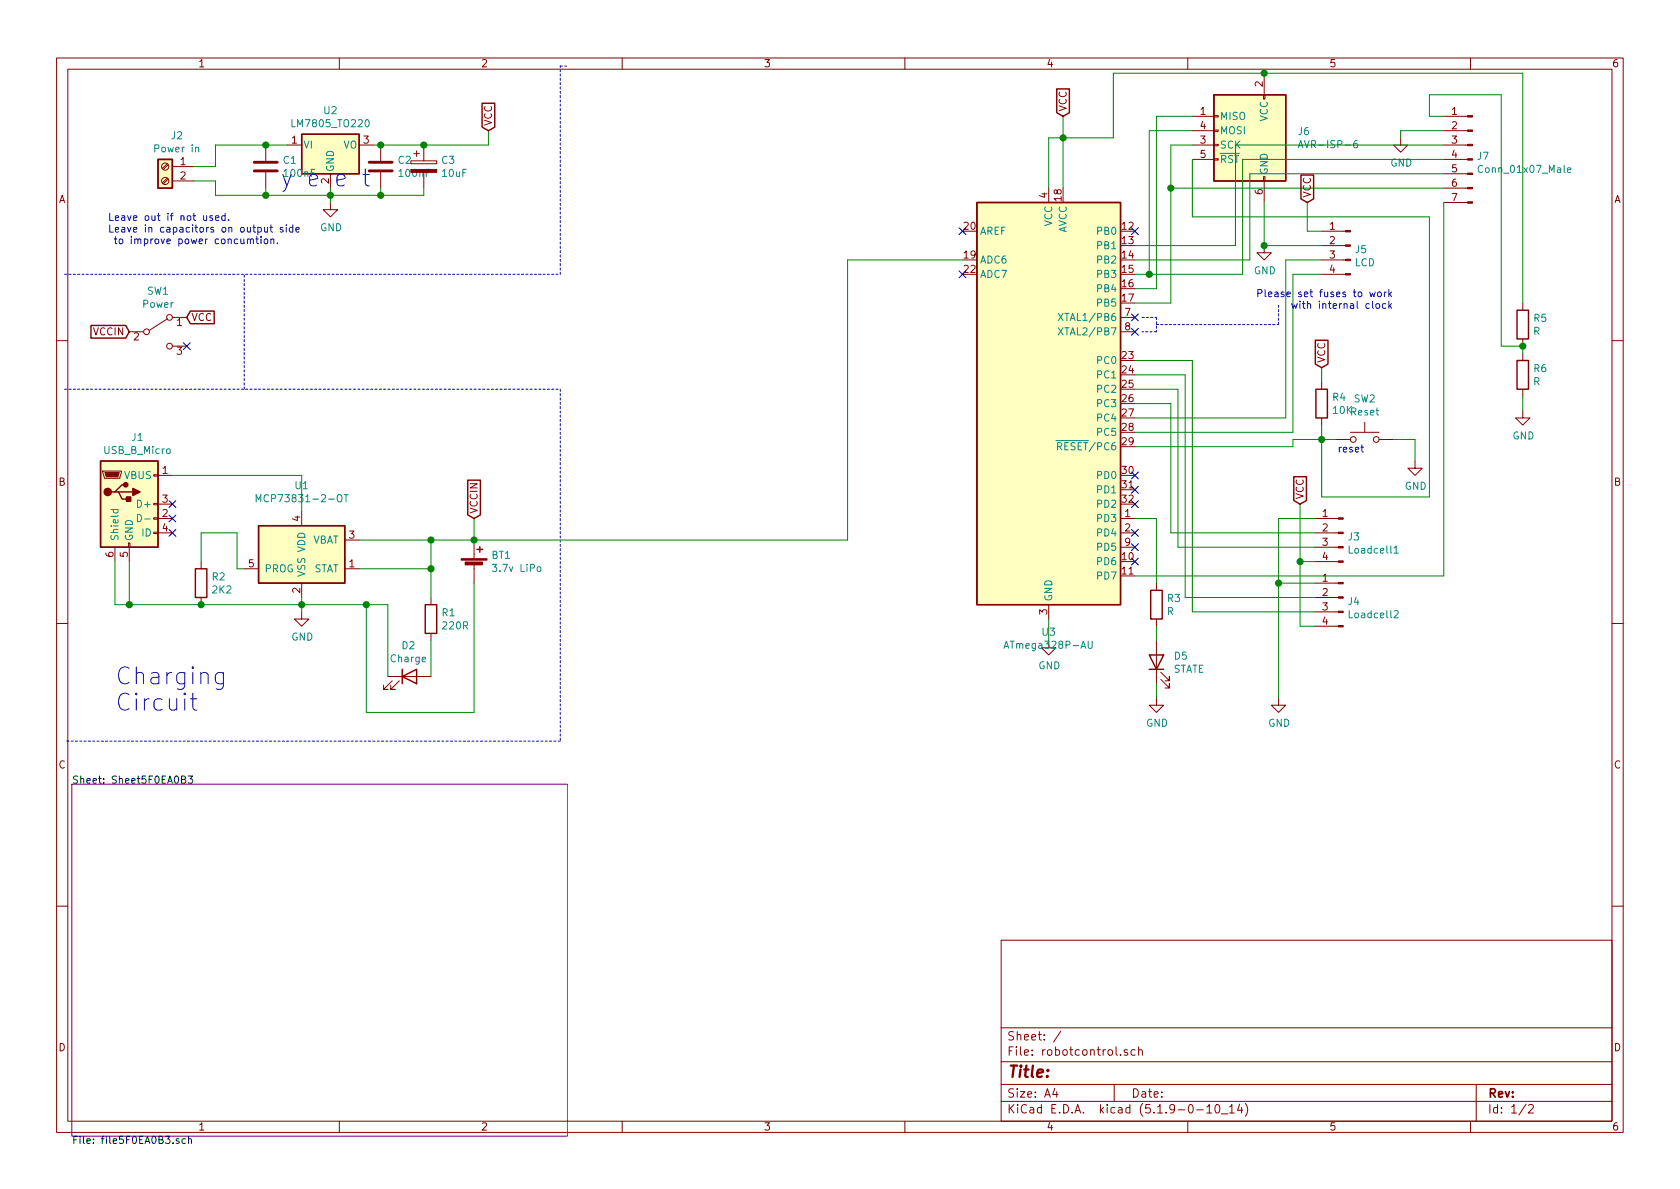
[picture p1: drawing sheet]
EESchema Schematic File Version 4
EELAYER 30 0
EELAYER END
$Descr A4 11693 8268
encoding utf-8
Sheet 1 2
Title ""
Date ""
Rev ""
Comp ""
Comment1 ""
Comment2 ""
Comment3 ""
Comment4 ""
$EndDescr
Wire Wire Line
	7300 1300 7300 950 
Wire Wire Line
	7300 950  7400 950 
Wire Wire Line
	7400 950  7400 1300
Wire Wire Line
	7400 950  7400 800 
Connection ~ 7400 950 
$Comp
L power:GND #PWR0101
U 1 1
P 7300 4450
F 0 "#PWR0101" H 7300 4200 50  0001 C CNN
F 1 "GND" H 7305 4277 50  0000 C CNN
F 2 "" H 7300 4450 50  0001 C CNN
F 3 "" H 7300 4450 50  0001 C CNN
	1    7300 4450
	1    0    0    -1  
$EndComp
Wire Wire Line
	7300 4450 7300 4300
$Comp
L Regulator_Linear:LM7805_TO220 U2
U 1 1
P 2300 1000
F 0 "U2" H 2300 1242 50  0000 C CNN
F 1 "LM7805_TO220" H 2300 1151 50  0000 C CNN
F 2 "Package_TO_SOT_THT:TO-220-3_Vertical" H 2300 1225 50  0001 C CIN
F 3 "http://www.fairchildsemi.com/ds/LM/LM7805.pdf" H 2300 950 50  0001 C CNN
	1    2300 1000
	1    0    0    -1  
$EndComp
Wire Wire Line
	2300 1300 2300 1350
$Comp
L power:GND #PWR0102
U 1 1
P 2300 1400
F 0 "#PWR0102" H 2300 1150 50  0001 C CNN
F 1 "GND" H 2305 1227 50  0000 C CNN
F 2 "" H 2300 1400 50  0001 C CNN
F 3 "" H 2300 1400 50  0001 C CNN
	1    2300 1400
	1    0    0    -1  
$EndComp
Wire Wire Line
	2300 1350 1850 1350
Connection ~ 2300 1350
Wire Wire Line
	2300 1350 2300 1400
Wire Wire Line
	2000 1000 1850 1000
Wire Wire Line
	2300 1350 2650 1350
Wire Wire Line
	2600 1000 2650 1000
$Comp
L Device:C C2
U 1 1
P 2650 1150
F 0 "C2" H 2765 1196 50  0000 L CNN
F 1 "100nF" H 2765 1105 50  0000 L CNN
F 2 "Capacitor_THT:C_Disc_D4.7mm_W2.5mm_P5.00mm" H 2688 1000 50  0001 C CNN
F 3 "~" H 2650 1150 50  0001 C CNN
	1    2650 1150
	1    0    0    -1  
$EndComp
Connection ~ 2650 1000
Wire Wire Line
	2650 1000 2950 1000
Wire Wire Line
	2650 1350 2650 1300
Connection ~ 2650 1350
Wire Wire Line
	2650 1350 2950 1350
$Comp
L Device:CP C3
U 1 1
P 2950 1150
F 0 "C3" H 3068 1196 50  0000 L CNN
F 1 "10uF" H 3068 1105 50  0000 L CNN
F 2 "Capacitor_THT:CP_Radial_D5.0mm_P2.50mm" H 2988 1000 50  0001 C CNN
F 3 "~" H 2950 1150 50  0001 C CNN
	1    2950 1150
	1    0    0    -1  
$EndComp
Wire Wire Line
	2950 1350 2950 1300
$Comp
L Device:C C1
U 1 1
P 1850 1150
F 0 "C1" H 1965 1196 50  0000 L CNN
F 1 "100nF" H 1965 1105 50  0000 L CNN
F 2 "Capacitor_THT:C_Disc_D4.7mm_W2.5mm_P5.00mm" H 1888 1000 50  0001 C CNN
F 3 "~" H 1850 1150 50  0001 C CNN
	1    1850 1150
	1    0    0    -1  
$EndComp
Connection ~ 1850 1000
Wire Wire Line
	1850 1350 1850 1300
Connection ~ 1850 1350
Connection ~ 2950 1000
$Comp
L Connector:Screw_Terminal_01x02 J2
U 1 1
P 1150 1150
F 0 "J2" H 1068 1367 50  0000 C CNN
F 1 "Power in" H 1068 1276 50  0000 C CNN
F 2 "Connector_PinHeader_2.54mm:PinHeader_1x07_P2.54mm_Vertical" H 1150 1150 50  0001 C CNN
F 3 "~" H 1150 1150 50  0001 C CNN
	1    1150 1150
	-1   0    0    -1  
$EndComp
Wire Wire Line
	1350 1150 1500 1150
Wire Wire Line
	1500 1150 1500 1000
Wire Wire Line
	1500 1000 1850 1000
Wire Wire Line
	1350 1250 1500 1250
Wire Wire Line
	1500 1250 1500 1350
Wire Wire Line
	1500 1350 1850 1350
Wire Wire Line
	3400 1000 3400 900 
Wire Wire Line
	2950 1000 3400 1000
Text Notes 750  1700 0    50   ~ 0
Leave out if not used.\nLeave in capacitors on output side\n to improve power concumtion.
Wire Wire Line
	3000 3950 3000 4150
$Comp
L Device:R R1
U 1 1
P 3000 4300
F 0 "R1" H 3070 4346 50  0000 L CNN
F 1 "220R" H 3070 4255 50  0000 L CNN
F 2 "Resistor_THT:R_Axial_DIN0207_L6.3mm_D2.5mm_P10.16mm_Horizontal" V 2930 4300 50  0001 C CNN
F 3 "~" H 3000 4300 50  0001 C CNN
	1    3000 4300
	1    0    0    -1  
$EndComp
$Comp
L Device:LED D2
U 1 1
P 2850 4700
F 0 "D2" H 2843 4917 50  0000 C CNN
F 1 "Charge" H 2843 4826 50  0000 C CNN
F 2 "LED_THT:LED_D3.0mm" H 2850 4700 50  0001 C CNN
F 3 "~" H 2850 4700 50  0001 C CNN
	1    2850 4700
	1    0    0    -1  
$EndComp
Wire Wire Line
	3000 4450 3000 4700
Wire Wire Line
	2700 4700 2700 4200
Wire Wire Line
	2700 4200 2550 4200
Wire Wire Line
	2100 3550 2100 3300
$Comp
L robotcontrol-rescue:USB_B_Micro-Connector J1
U 1 1
P 900 3500
F 0 "J1" H 957 3967 50  0000 C CNN
F 1 "USB_B_Micro" H 957 3876 50  0000 C CNN
F 2 "Connector_USB:USB_Micro-B_Wuerth_629105150521_CircularHoles" H 1050 3450 50  0001 C CNN
F 3 "~" H 1050 3450 50  0001 C CNN
	1    900  3500
	1    0    0    -1  
$EndComp
Wire Wire Line
	1200 3300 2100 3300
Wire Wire Line
	800  3900 800  4200
Wire Wire Line
	800  4200 900  4200
Wire Wire Line
	900  3900 900  4200
Text GLabel 3300 3600 1    50   Input ~ 0
VCCIN
Text GLabel 7400 800  1    50   Input ~ 0
VCC
Text Notes 1950 1300 0    118  ~ 0
y e e t
Wire Wire Line
	1400 3700 1650 3700
$Comp
L Device:Battery_Cell BT1
U 1 1
P 3300 3950
F 0 "BT1" H 3418 4046 50  0000 L CNN
F 1 "3.7v LiPo" H 3418 3955 50  0000 L CNN
F 2 "TerminalBlock:TerminalBlock_bornier-2_P5.08mm" V 3300 4010 50  0001 C CNN
F 3 "~" V 3300 4010 50  0001 C CNN
	1    3300 3950
	1    0    0    -1  
$EndComp
Wire Wire Line
	2550 4200 2550 4950
Wire Wire Line
	2550 4950 3300 4950
Wire Wire Line
	3300 4950 3300 4050
$Comp
L Switch:SW_SPDT SW1
U 1 1
P 1100 2300
F 0 "SW1" H 1100 2585 50  0000 C CNN
F 1 "Power" H 1100 2494 50  0000 C CNN
F 2 "Connector_PinHeader_2.54mm:PinHeader_1x03_P2.54mm_Vertical" H 1100 2300 50  0001 C CNN
F 3 "~" H 1100 2300 50  0001 C CNN
	1    1100 2300
	1    0    0    -1  
$EndComp
Text GLabel 900  2300 0    50   Input ~ 0
VCCIN
Text GLabel 1300 2200 2    50   Input ~ 0
VCC
Wire Wire Line
	2500 3950 3000 3950
Wire Wire Line
	3000 3750 3300 3750
Connection ~ 3300 3750
Wire Wire Line
	3000 3950 3000 3750
Connection ~ 3000 3950
Wire Notes Line
	450  1900 3900 1900
Wire Notes Line
	3900 1900 3900 450 
Wire Notes Line
	3900 450  3950 450 
Wire Notes Line
	1700 2700 1700 1900
Wire Notes Line
	3900 2700 3900 5150
Wire Notes Line
	3900 5150 450  5150
Wire Notes Line
	450  2700 3900 2700
Text Notes 800  4950 0    118  ~ 0
Charging\nCircuit
Text GLabel 3400 900  1    50   Input ~ 0
VCC
$Comp
L Switch:SW_Push SW2
U 1 1
P 9500 3050
F 0 "SW2" H 9500 3335 50  0000 C CNN
F 1 "Reset" H 9500 3244 50  0000 C CNN
F 2 "Button_Switch_THT:SW_PUSH_6mm" H 9500 3250 50  0001 C CNN
F 3 "~" H 9500 3250 50  0001 C CNN
	1    9500 3050
	1    0    0    -1  
$EndComp
Wire Wire Line
	9000 3050 9200 3050
$Comp
L Device:R R4
U 1 1
P 9200 2800
F 0 "R4" H 9270 2846 50  0000 L CNN
F 1 "10K" H 9270 2755 50  0000 L CNN
F 2 "Resistor_THT:R_Axial_DIN0207_L6.3mm_D2.5mm_P10.16mm_Horizontal" V 9130 2800 50  0001 C CNN
F 3 "~" H 9200 2800 50  0001 C CNN
	1    9200 2800
	1    0    0    -1  
$EndComp
Wire Wire Line
	9200 3050 9200 2950
Connection ~ 9200 3050
Wire Wire Line
	9200 3050 9300 3050
Wire Wire Line
	9200 2650 9200 2550
Text GLabel 9200 2550 1    50   Input ~ 0
VCC
$Comp
L power:GND #PWR04
U 1 1
P 9850 3200
F 0 "#PWR04" H 9850 2950 50  0001 C CNN
F 1 "GND" H 9855 3027 50  0000 C CNN
F 2 "" H 9850 3200 50  0001 C CNN
F 3 "" H 9850 3200 50  0001 C CNN
	1    9850 3200
	1    0    0    -1  
$EndComp
Wire Wire Line
	9700 3050 9850 3050
Wire Wire Line
	9850 3050 9850 3200
Text Notes 9500 3150 2    50   ~ 0
reset
Wire Wire Line
	7900 3100 9000 3100
Wire Wire Line
	9000 3100 9000 3050
Text Notes 9700 2150 2    50   ~ 0
Please set fuses to work\nwith internal clock
Wire Notes Line
	7950 2200 8050 2200
Wire Notes Line
	8050 2200 8050 2300
Wire Notes Line
	8050 2300 7950 2300
Wire Notes Line
	8050 2250 8900 2250
Wire Notes Line
	8900 2250 8900 2100
$Comp
L Connector:Conn_01x04_Male J5
U 1 1
P 9400 1700
F 0 "J5" H 9372 1674 50  0000 R CNN
F 1 "LCD" H 9372 1583 50  0000 R CNN
F 2 "Connector_PinHeader_2.54mm:PinHeader_1x04_P2.54mm_Vertical" H 9400 1700 50  0001 C CNN
F 3 "~" H 9400 1700 50  0001 C CNN
	1    9400 1700
	-1   0    0    -1  
$EndComp
$Comp
L power:GND #PWR02
U 1 1
P 8800 1700
F 0 "#PWR02" H 8800 1450 50  0001 C CNN
F 1 "GND" H 8805 1527 50  0000 C CNN
F 2 "" H 8800 1700 50  0001 C CNN
F 3 "" H 8800 1700 50  0001 C CNN
	1    8800 1700
	1    0    0    -1  
$EndComp
Wire Wire Line
	8800 1700 9200 1700
Wire Wire Line
	9200 1600 9100 1600
Wire Wire Line
	9100 1600 9100 1400
Text GLabel 9100 1400 1    50   Input ~ 0
VCC
Wire Wire Line
	7900 2900 8950 2900
Wire Wire Line
	8950 2900 8950 1800
Wire Wire Line
	8950 1800 9200 1800
Wire Wire Line
	7900 3000 9000 3000
Wire Wire Line
	9000 3000 9000 1900
Wire Wire Line
	9000 1900 9200 1900
$Comp
L robotcontrol-rescue:ATmega328P-AU-MCU_Microchip_ATmega U3
U 1 1
P 7300 2800
F 0 "U3" H 7300 1211 50  0000 C CNN
F 1 "ATmega328P-AU" H 7300 1120 50  0000 C CNN
F 2 "Package_QFP:TQFP-32_7x7mm_P0.8mm" H 7300 2800 50  0001 C CIN
F 3 "http://ww1.microchip.com/downloads/en/DeviceDoc/ATmega328_P%20AVR%20MCU%20with%20picoPower%20Technology%20Data%20Sheet%2040001984A.pdf" H 7300 2800 50  0001 C CNN
	1    7300 2800
	1    0    0    -1  
$EndComp
Wire Wire Line
	3300 3750 5900 3750
Wire Wire Line
	6700 1800 5900 1800
Wire Wire Line
	5900 1800 5900 3750
$Comp
L Connector:Conn_01x04_Male J3
U 1 1
P 9350 3700
F 0 "J3" H 9322 3674 50  0000 R CNN
F 1 "Loadcell1" H 9322 3583 50  0000 R CNN
F 2 "Connector_PinHeader_2.54mm:PinHeader_1x04_P2.54mm_Vertical" H 9350 3700 50  0001 C CNN
F 3 "~" H 9350 3700 50  0001 C CNN
	1    9350 3700
	-1   0    0    -1  
$EndComp
$Comp
L Connector:Conn_01x04_Male J4
U 1 1
P 9350 4150
F 0 "J4" H 9322 4124 50  0000 R CNN
F 1 "Loadcell2" H 9322 4033 50  0000 R CNN
F 2 "Connector_PinHeader_2.54mm:PinHeader_1x04_P2.54mm_Vertical" H 9350 4150 50  0001 C CNN
F 3 "~" H 9350 4150 50  0001 C CNN
	1    9350 4150
	-1   0    0    -1  
$EndComp
Wire Wire Line
	9150 4050 8900 4050
Wire Wire Line
	8900 4050 8900 3600
Wire Wire Line
	8900 3600 9150 3600
Wire Wire Line
	8900 4050 8900 4850
Connection ~ 8900 4050
$Comp
L power:GND #PWR03
U 1 1
P 8900 4850
F 0 "#PWR03" H 8900 4600 50  0001 C CNN
F 1 "GND" H 8905 4677 50  0000 C CNN
F 2 "" H 8900 4850 50  0001 C CNN
F 3 "" H 8900 4850 50  0001 C CNN
	1    8900 4850
	1    0    0    -1  
$EndComp
Wire Wire Line
	9150 4350 9050 4350
Wire Wire Line
	9050 4350 9050 3900
Wire Wire Line
	9050 3900 9150 3900
Wire Wire Line
	9050 3900 9050 3500
Connection ~ 9050 3900
Text GLabel 9050 3500 1    50   Input ~ 0
VCC
Wire Wire Line
	9150 3700 8150 3700
Wire Wire Line
	8150 3700 8150 2800
Wire Wire Line
	8150 2800 7900 2800
Wire Wire Line
	9150 3800 8200 3800
Wire Wire Line
	8200 3800 8200 2700
Wire Wire Line
	8200 2700 7900 2700
Wire Wire Line
	9150 4150 8250 4150
Wire Wire Line
	8250 4150 8250 2600
Wire Wire Line
	8250 2600 7900 2600
Wire Wire Line
	9150 4250 8300 4250
Wire Wire Line
	8300 4250 8300 2500
Wire Wire Line
	8300 2500 7900 2500
$Comp
L Device:LED D5
U 1 1
P 8050 4600
F 0 "D5" V 8089 4482 50  0000 R CNN
F 1 "STATE" V 7998 4482 50  0000 R CNN
F 2 "LED_THT:LED_D3.0mm" H 8050 4600 50  0001 C CNN
F 3 "~" H 8050 4600 50  0001 C CNN
	1    8050 4600
	0    -1   -1   0   
$EndComp
$Comp
L Device:R R3
U 1 1
P 8050 4200
F 0 "R3" H 8120 4246 50  0000 L CNN
F 1 "R" H 8120 4155 50  0000 L CNN
F 2 "Resistor_THT:R_Axial_DIN0207_L6.3mm_D2.5mm_P10.16mm_Horizontal" V 7980 4200 50  0001 C CNN
F 3 "~" H 8050 4200 50  0001 C CNN
	1    8050 4200
	1    0    0    -1  
$EndComp
Wire Wire Line
	7900 3600 8050 3600
Wire Wire Line
	8050 3600 8050 4050
Wire Wire Line
	8050 4350 8050 4450
Wire Wire Line
	8050 4750 8050 4850
$Comp
L power:GND #PWR01
U 1 1
P 8050 4850
F 0 "#PWR01" H 8050 4600 50  0001 C CNN
F 1 "GND" H 8055 4677 50  0000 C CNN
F 2 "" H 8050 4850 50  0001 C CNN
F 3 "" H 8050 4850 50  0001 C CNN
	1    8050 4850
	1    0    0    -1  
$EndComp
NoConn ~ 1300 2400
NoConn ~ 1200 3500
NoConn ~ 1200 3600
NoConn ~ 1200 3700
NoConn ~ 7900 1600
NoConn ~ 7900 2300
NoConn ~ 7900 3300
NoConn ~ 7900 3400
NoConn ~ 7900 3500
NoConn ~ 7900 3700
NoConn ~ 7900 3800
NoConn ~ 7900 3900
NoConn ~ 6700 1600
$Comp
L robotcontrol-rescue:AVR-ISP-6-Connector J6
U 1 1
P 8700 1000
F 0 "J6" H 8370 1096 50  0000 R CNN
F 1 "AVR-ISP-6" H 8370 1005 50  0000 R CNN
F 2 "Connector_PinHeader_2.54mm:PinHeader_2x03_P2.54mm_Vertical" V 8450 1050 50  0001 C CNN
F 3 " ~" H 7425 450 50  0001 C CNN
	1    8700 1000
	-1   0    0    -1  
$EndComp
Wire Wire Line
	8150 2100 8150 1300
Wire Wire Line
	8150 1000 8300 1000
NoConn ~ 7900 2200
Wire Wire Line
	7900 2100 8150 2100
Wire Wire Line
	7900 1900 8000 1900
Wire Wire Line
	8000 1900 8000 900 
Wire Wire Line
	8000 900  8300 900 
Wire Wire Line
	8300 800  8050 800 
Wire Wire Line
	8050 800  8050 2000
Wire Wire Line
	8050 2000 7900 2000
Wire Wire Line
	8800 1400 8800 1700
Connection ~ 8800 1700
Wire Wire Line
	8800 500  7750 500 
Wire Wire Line
	7750 500  7750 950 
Wire Wire Line
	7750 950  7400 950 
Wire Wire Line
	8300 1100 8300 1500
Wire Wire Line
	8300 1500 9950 1500
Wire Wire Line
	9950 1500 9950 3450
Wire Wire Line
	9950 3450 9200 3450
Wire Wire Line
	9200 3450 9200 3050
NoConn ~ 6700 1900
$Sheet
S 500  5450 3450 2450
U 5F0EA0B4
F0 "Sheet5F0EA0B3" 50
F1 "file5F0EA0B3.sch" 50
$EndSheet
Wire Wire Line
	3300 3600 3300 3750
Wire Wire Line
	2500 3750 3000 3750
Connection ~ 3000 3750
$Comp
L Connector:Conn_01x07_Male J7
U 1 1
P 10250 1100
F 0 "J7" H 10222 1124 50  0000 R CNN
F 1 "Conn_01x07_Male" H 10222 1033 50  0000 R CNN
F 2 "Connector_PinHeader_2.54mm:PinHeader_1x07_P2.54mm_Vertical" H 10250 1100 50  0001 C CNN
F 3 "~" H 10250 1100 50  0001 C CNN
	1    10250 1100
	-1   0    0    -1  
$EndComp
Wire Wire Line
	10050 900  9750 900 
Wire Wire Line
	9750 900  9750 950 
$Comp
L power:GND #PWR0103
U 1 1
P 9750 950
F 0 "#PWR0103" H 9750 700 50  0001 C CNN
F 1 "GND" H 9755 777 50  0000 C CNN
F 2 "" H 9750 950 50  0001 C CNN
F 3 "" H 9750 950 50  0001 C CNN
	1    9750 950 
	1    0    0    -1  
$EndComp
$Comp
L Device:R R5
U 1 1
P 10600 2250
F 0 "R5" H 10670 2296 50  0000 L CNN
F 1 "R" H 10670 2205 50  0000 L CNN
F 2 "Resistor_THT:R_Axial_DIN0207_L6.3mm_D2.5mm_P10.16mm_Horizontal" V 10530 2250 50  0001 C CNN
F 3 "~" H 10600 2250 50  0001 C CNN
	1    10600 2250
	1    0    0    -1  
$EndComp
$Comp
L Device:R R6
U 1 1
P 10600 2600
F 0 "R6" H 10670 2646 50  0000 L CNN
F 1 "R" H 10670 2555 50  0000 L CNN
F 2 "Resistor_THT:R_Axial_DIN0207_L6.3mm_D2.5mm_P10.16mm_Horizontal" V 10530 2600 50  0001 C CNN
F 3 "~" H 10600 2600 50  0001 C CNN
	1    10600 2600
	1    0    0    -1  
$EndComp
Wire Wire Line
	10600 2450 10600 2400
Wire Wire Line
	10600 2750 10600 2850
Wire Wire Line
	10600 500  8800 500 
Wire Wire Line
	10600 500  10600 2100
Connection ~ 8800 500 
$Comp
L power:GND #PWR0105
U 1 1
P 10600 2850
F 0 "#PWR0105" H 10600 2600 50  0001 C CNN
F 1 "GND" H 10605 2677 50  0000 C CNN
F 2 "" H 10600 2850 50  0001 C CNN
F 3 "" H 10600 2850 50  0001 C CNN
	1    10600 2850
	1    0    0    -1  
$EndComp
Wire Wire Line
	10600 2400 10450 2400
Wire Wire Line
	10450 2400 10450 650 
Wire Wire Line
	10450 650  9950 650 
Wire Wire Line
	9950 650  9950 800 
Wire Wire Line
	9950 800  10050 800 
Connection ~ 10600 2400
Wire Wire Line
	10050 1000 8600 1000
Wire Wire Line
	8600 1000 8600 1700
Wire Wire Line
	8600 1700 7900 1700
Wire Wire Line
	10050 1100 8650 1100
Wire Wire Line
	8650 1100 8650 1900
Wire Wire Line
	8650 1900 8000 1900
Connection ~ 8000 1900
Wire Wire Line
	10050 1200 8700 1200
Wire Wire Line
	8700 1200 8700 1800
Wire Wire Line
	8700 1800 7900 1800
Wire Wire Line
	10050 1300 8150 1300
Connection ~ 8150 1300
Wire Wire Line
	8150 1300 8150 1000
Wire Wire Line
	7900 4000 10050 4000
Wire Wire Line
	10050 4000 10050 1400
Connection ~ 2550 4200
Connection ~ 900  4200
Wire Wire Line
	2550 4200 2100 4200
Wire Wire Line
	1650 3950 1700 3950
Wire Wire Line
	1650 3700 1650 3950
Wire Wire Line
	1400 3900 1400 3700
Wire Wire Line
	1400 4200 2100 4200
Connection ~ 1400 4200
$Comp
L Device:R R2
U 1 1
P 1400 4050
F 0 "R2" H 1470 4096 50  0000 L CNN
F 1 "2K2" H 1470 4005 50  0000 L CNN
F 2 "Resistor_THT:R_Axial_DIN0207_L6.3mm_D2.5mm_P10.16mm_Horizontal" V 1330 4050 50  0001 C CNN
F 3 "~" H 1400 4050 50  0001 C CNN
	1    1400 4050
	1    0    0    -1  
$EndComp
Wire Wire Line
	900  4200 1400 4200
Wire Wire Line
	2100 4200 2100 4150
Connection ~ 2100 4200
Wire Wire Line
	2100 4250 2100 4200
$Comp
L power:GND #PWR0104
U 1 1
P 2100 4250
F 0 "#PWR0104" H 2100 4000 50  0001 C CNN
F 1 "GND" H 2105 4077 50  0000 C CNN
F 2 "" H 2100 4250 50  0001 C CNN
F 3 "" H 2100 4250 50  0001 C CNN
	1    2100 4250
	1    0    0    -1  
$EndComp
$Comp
L Battery_Management:MCP73831-2-OT U1
U 1 1
P 2100 3850
F 0 "U1" H 2100 4331 50  0000 C CNN
F 1 "MCP73831-2-OT" H 2100 4240 50  0000 C CNN
F 2 "Package_TO_SOT_SMD:SOT-23-5" H 2150 3600 50  0001 L CIN
F 3 "http://ww1.microchip.com/downloads/en/DeviceDoc/20001984g.pdf" H 1950 3800 50  0001 C CNN
	1    2100 3850
	1    0    0    -1  
$EndComp
$EndSCHEMATC
